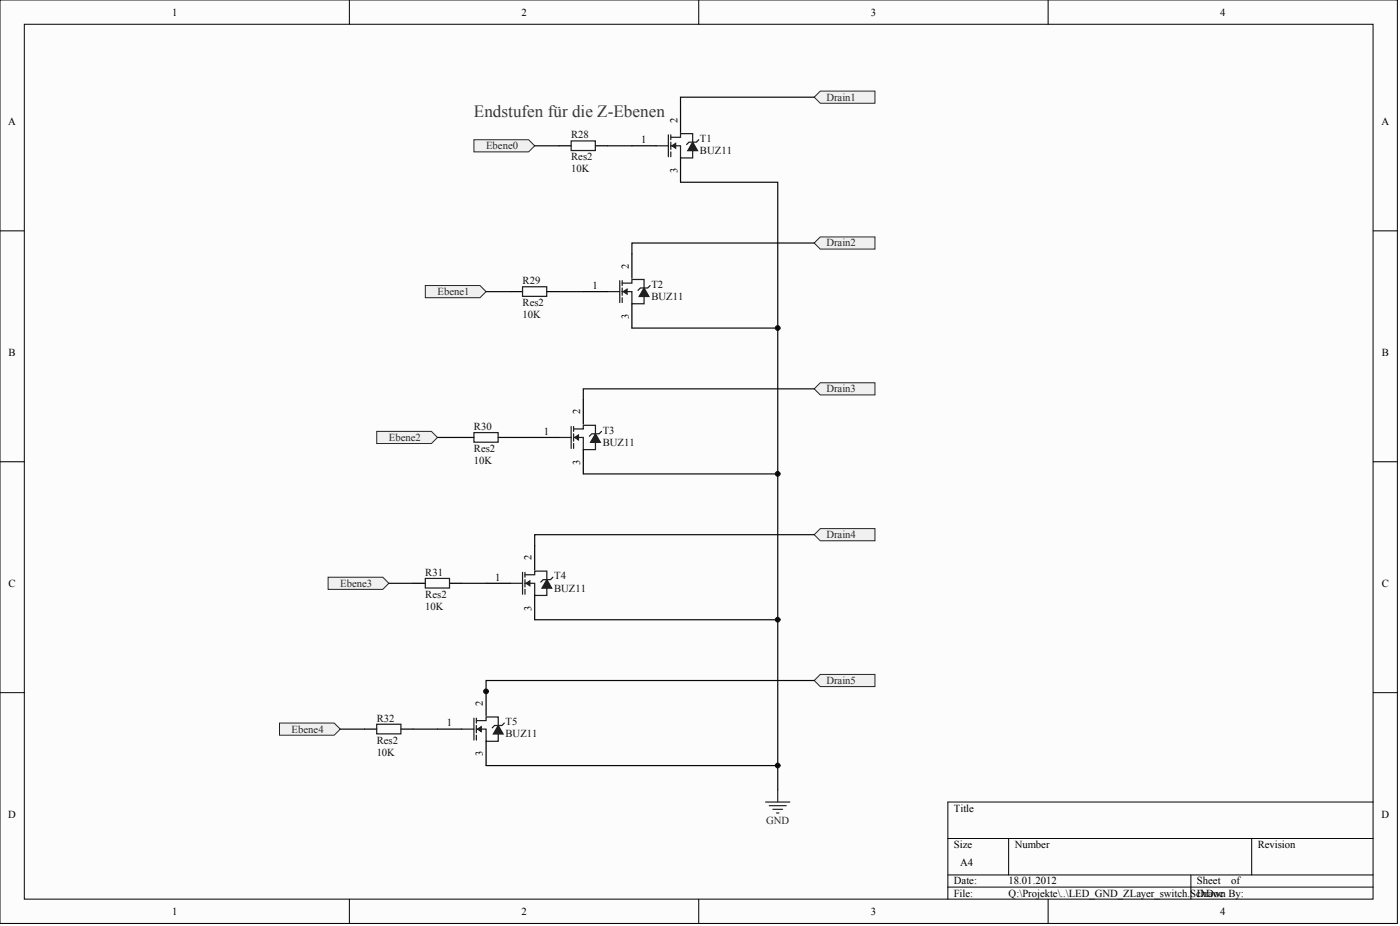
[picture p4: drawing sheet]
<svg xmlns="http://www.w3.org/2000/svg" width="243mm" height="161mm" viewBox="0 0 243 161" stroke-linecap="round" stroke-linejoin="round" font-family="sans-serif">
<g fill="#fcfcfc" stroke="#000" stroke-width=".17">
<path d="M0 0h243v160.4h-243z"/>
<path d="M4.2 4.2h234.5v152h-234.5z"/>
</g>
<g fill="none" stroke="#000" stroke-width=".17">
<path d="M60.7 0v4.2M121.5 0v4.2M182.2 0v4.2M0 40.1h4.2M238.8 40.1h4.2M0 80.2h4.2M238.8 80.2h4.2M0 120.3h4.2M238.8 120.3h4.2M238.8 139.3h-74v16.9M60.7 156.2v4.2M121.5 156.2v4.2"/>
<path d="M164.8 145.7h74M164.8 152h74M164.8 154.1h74M175.4 145.7v6.3M182.2 156.2v4.2M207.1 152v4.2M217.6 145.7v6.3"/>
</g>
<g fill="none" stroke="#1c1c1c" stroke-width=".21">
<path d="M99.3 24.5h4.2v1.7h-4.2zM114.1 25.3h2.1M116.2 23.4v3.8M116.6 23.8h1.7v-.6h2.1v4.2h-2.1v-2.1h-1.7M116.6 23.4v.9M116.6 24.7v1.3M116.6 26.4v.8M121.5 24.3l-.4 .4h-1.3l-.4 .4M90.9 49.8h4.2v1.7h-4.2zM105.6 50.7h2.2M107.8 48.8v3.8M108.2 49.2h1.7v-.6h2.1v4.2h-2.1v-2.1h-1.7"/>
<path d="M108.2 48.8v.8M108.2 50v1.3M108.2 51.7v.9M113 49.6l-.4 .4h-1.3l-.4 .5M82.4 75.2h4.2v1.6h-4.2zM97.2 76h2.1M99.3 74.1v3.8M99.7 74.5h1.7v-.6h2.1v4.2h-2.1v-2.1h-1.7M99.7 74.1v.8M99.7 75.4v1.2M99.7 77.1v.8M104.6 74.9l-.4 .5h-1.3l-.4 .4"/>
<path d="M90.9 99.4v3.8M91.3 99.9h1.7v-.7h2.1v4.2h-2.1v-2.1h-1.7M91.3 99.4v.9M74 100.5h4.2v1.7h-4.2zM88.7 101.3h2.2M91.3 100.7v1.3M91.3 102.4v.8M96.1 100.3l-.4 .4h-1.3l-.4 .4M65.5 125.8h4.2v1.7h-4.2zM80.3 126.7h2.1M82.4 124.8v3.8M82.8 125.2h1.7v-.6h2.1v4.2h-2.1v-2.1h-1.7"/>
<path d="M82.8 124.8v.8M82.8 126v1.3M82.8 127.7v.9M87.7 125.6l-.4 .4h-1.3l-.4 .5"/>
</g>
<g fill="#1c1c1c" stroke="#1c1c1c" stroke-width=".21">
<path d="M116.8 25.3l.7-.4v.8z"/>
<path d="M120.4 24.7l.9 1.5h-1.7z"/>
<path d="M108.4 50.7l.6-.5v.9z"/>
<path d="M112 50l.8 1.5h-1.7z"/>
<path d="M99.9 76l.7-.4v.8z"/>
<path d="M103.5 75.4l.9 1.4h-1.7z"/>
<path d="M91.5 101.3l.6-.4v.9z"/>
<path d="M95.1 100.7l.8 1.5h-1.7z"/>
<path d="M83 126.7l.7-.5v.9z"/>
<path d="M86.6 126l.9 1.5h-1.7z"/>
</g>
<g fill="none" stroke="#000" stroke-width=".21">
<path d="M118.3 18.8v4.2M97.2 25.3h2.1M103.5 25.3h2.1M109.9 25.3h4.2M118.3 27.4v4.3M88.7 50.7h2.2M95.1 50.7h2.1M101.4 50.7h4.2M109.9 44.1v4.2M109.9 52.8v4.2M80.3 76h2.1M86.6 76h2.1"/>
<path d="M93 76h4.2M101.4 69.5v4.2M101.4 78.1v4.2M93 94.8v4.2M71.8 101.3h2.2M78.2 101.3h2.1M84.5 101.3h4.2M93 103.4v4.3M63.4 126.7h2.1M69.7 126.7h2.1M76.1 126.7h4.2M84.5 120.1v4.2"/>
<path d="M84.5 128.8v4.2"/>
</g>
<g fill="#f0f0f0" stroke="#262626" stroke-width=".17">
<path d="M82.4 24.3h9.5l1.1 1-1.1 1.1h-9.5z" fill-rule="evenodd"/>
<path d="M74 49.6h9.5l1 1.1-1 1h-9.5z" fill-rule="evenodd"/>
<path d="M65.5 74.9h9.5l1.1 1.1-1.1 1.1h-9.5z" fill-rule="evenodd"/>
<path d="M57 100.3h9.6l1 1-1 1.1h-9.6z" fill-rule="evenodd"/>
<path d="M48.6 125.6h9.5l1.1 1.1-1.1 1h-9.5z" fill-rule="evenodd"/>
</g>
<path d="M133.1 139.3h4.2M133.7 140h3M135.2 137.2v2.1M134.4 140.6h1.7M135 141.2h.4" fill="none" stroke="#262626" stroke-width=".21"/>
<g fill="none" stroke="#0e0e0e" stroke-width=".21">
<path d="M93 25.3h4.2M105.6 25.3h4.3M118.3 31.7h16.9v105.5M84.5 50.7h4.2M97.2 50.7h4.2M109.9 57h25.3M76.1 76h4.2M88.7 76h4.3M101.4 82.3h33.8M67.6 101.3h4.2M80.3 101.3h4.2M93 107.7h42.2"/>
<path d="M59.2 126.7h4.2M71.8 126.7h4.3M84.5 133h50.7"/>
</g>
<path d="M141.6 16.9l1-1.1h9.5v2.1h-9.5z" fill-rule="evenodd" fill="#f0f0f0" stroke="#262626" stroke-width=".17"/>
<path d="M141.6 16.9h-23.3v1.9" fill="none" stroke="#0e0e0e" stroke-width=".21"/>
<g fill="#f0f0f0" stroke="#262626" stroke-width=".17">
<path d="M141.6 42.2l1-1h9.5v2.1h-9.5z" fill-rule="evenodd"/>
<path d="M141.6 67.6l1-1.1h9.5v2.1h-9.5z" fill-rule="evenodd"/>
<path d="M141.6 92.9l1-1.1h9.5v2.1h-9.5z" fill-rule="evenodd"/>
<path d="M141.6 118.2l1-1h9.5v2.1h-9.5z" fill-rule="evenodd"/>
</g>
<path d="M141.6 42.2h-31.7v1.9M141.6 67.6h-40.2v1.9M141.6 92.9h-48.6v1.9M141.6 118.2h-57.1v2.1" fill="none" stroke="#0e0e0e" stroke-width=".21"/>
<g fill="#0e0e0e" stroke="#0e0e0e" stroke-width=".17">
<circle cx="84.5" cy="120.1" r=".41"/>
<circle cx="135.2" cy="133" r=".41"/>
<circle cx="135.2" cy="107.7" r=".41"/>
<circle cx="135.2" cy="82.3" r=".41"/>
<circle cx="135.2" cy="57" r=".41"/>
</g>
<text font-size="3" fill="#393939" x="82.4" y="20.4">Endstufen für die Z-Ebenen</text>
<g font-size="1.9">
<text x="29.9" y="2.7">1</text>
<text x="90.7" y="2.7">2</text>
<text x="151.4" y="2.7">3</text>
<text x="212.2" y="2.7">4</text>
<text x="1.4" y="21.7">A</text>
<text x="240.2" y="21.7">A</text>
<text x="111.5" y="24.9">1</text>
<text x="103" y="50.2">1</text>
<text x="1.5" y="61.8">B</text>
<text x="240.3" y="61.8">B</text>
<text x="94.6" y="75.5">1</text>
<text x="1.5" y="101.9">C</text>
<text x="86.1" y="100.9">1</text>
<text x="240.3" y="101.9">C</text>
<text x="77.7" y="126.2">1</text>
<text x="1.4" y="142">D</text>
<text x="165.9" y="141">Title</text>
<text x="240.2" y="142">D</text>
<text x="165.9" y="147.3">Size</text>
<text x="176.4" y="147.3">Number</text>
<text x="218.7" y="147.3">Revision</text>
<text x="165.9" y="153.7">Date:</text>
<text x="165.9" y="155.8">File:</text>
<text x="166.9" y="150.5">A4</text>
<text x="175.4" y="153.7">18.01.2012</text>
<text x="175.4" y="155.8">Q:\Projekte\..\LED_GND_ZLayer_switch.SchDoc</text>
<text x="208.1" y="153.7">Sheet</text>
<text x="208.1" y="155.8">Drawn By:</text>
<text x="214.1" y="153.7">of</text>
<text x="29.9" y="158.9">1</text>
<text x="90.7" y="158.9">2</text>
<text x="151.4" y="158.9">3</text>
<text x="212.2" y="158.9">4</text>
</g>
<g font-size="1.9" fill="#262626">
<text x="143.7" y="17.5">Drain1</text>
<text x="84.5" y="25.9">Ebene0</text>
<text x="143.7" y="42.8">Drain2</text>
<text x="76.1" y="51.3">Ebene1</text>
<text x="143.7" y="68.2">Drain3</text>
<text x="67.6" y="76.6">Ebene2</text>
<text x="143.7" y="93.5">Drain4</text>
<text x="59.2" y="101.9">Ebene3</text>
<text x="143.7" y="118.8">Drain5</text>
<text x="50.7" y="127.3">Ebene4</text>
<text x="133.2" y="143.1">GND</text>
</g>
<g font-size="1.9" fill="#0e0e0e">
<text x="99.3" y="29.9">10K</text>
<text x="99.3" y="24">R28</text>
<text x="99.3" y="27.8">Res2</text>
<text x="121.7" y="24.7">T1</text>
<text x="121.7" y="26.8">BUZ11</text>
<text x="90.9" y="49.4">R29</text>
<text x="90.9" y="53.2">Res2</text>
<text x="113.3" y="50">T2</text>
<text x="113.3" y="52.1">BUZ11</text>
<text x="90.9" y="55.3">10K</text>
<text x="82.4" y="74.7">R30</text>
<text x="104.8" y="75.3">T3</text>
<text x="104.8" y="77.4">BUZ11</text>
<text x="82.4" y="80.6">10K</text>
<text x="82.4" y="78.5">Res2</text>
<text x="74" y="100">R31</text>
<text x="96.3" y="100.7">T4</text>
<text x="74" y="105.9">10K</text>
<text x="74" y="103.8">Res2</text>
<text x="96.3" y="102.8">BUZ11</text>
<text x="65.5" y="125.4">R32</text>
<text x="87.9" y="126">T5</text>
<text x="65.5" y="131.3">10K</text>
<text x="65.5" y="129.2">Res2</text>
<text x="87.9" y="128.1">BUZ11</text>
</g>
<g font-size="1.8">
<text x="117.8" y="21.3" transform="rotate(-90 117.8 21.3)">2</text>
<text x="117.8" y="30.1" transform="rotate(-90 117.8 30.1)">3</text>
<text x="109.3" y="46.7" transform="rotate(-90 109.3 46.7)">2</text>
<text x="109.3" y="55.4" transform="rotate(-90 109.3 55.4)">3</text>
<text x="100.9" y="72" transform="rotate(-90 100.9 72)">2</text>
<text x="100.9" y="80.7" transform="rotate(-90 100.9 80.7)">3</text>
<text x="92.4" y="97.3" transform="rotate(-90 92.4 97.3)">2</text>
<text x="92.4" y="106.1" transform="rotate(-90 92.4 106.1)">3</text>
<text x="84" y="122.7" transform="rotate(-90 84 122.7)">2</text>
<text x="84" y="131.4" transform="rotate(-90 84 131.4)">3</text>
</g>
</svg>
